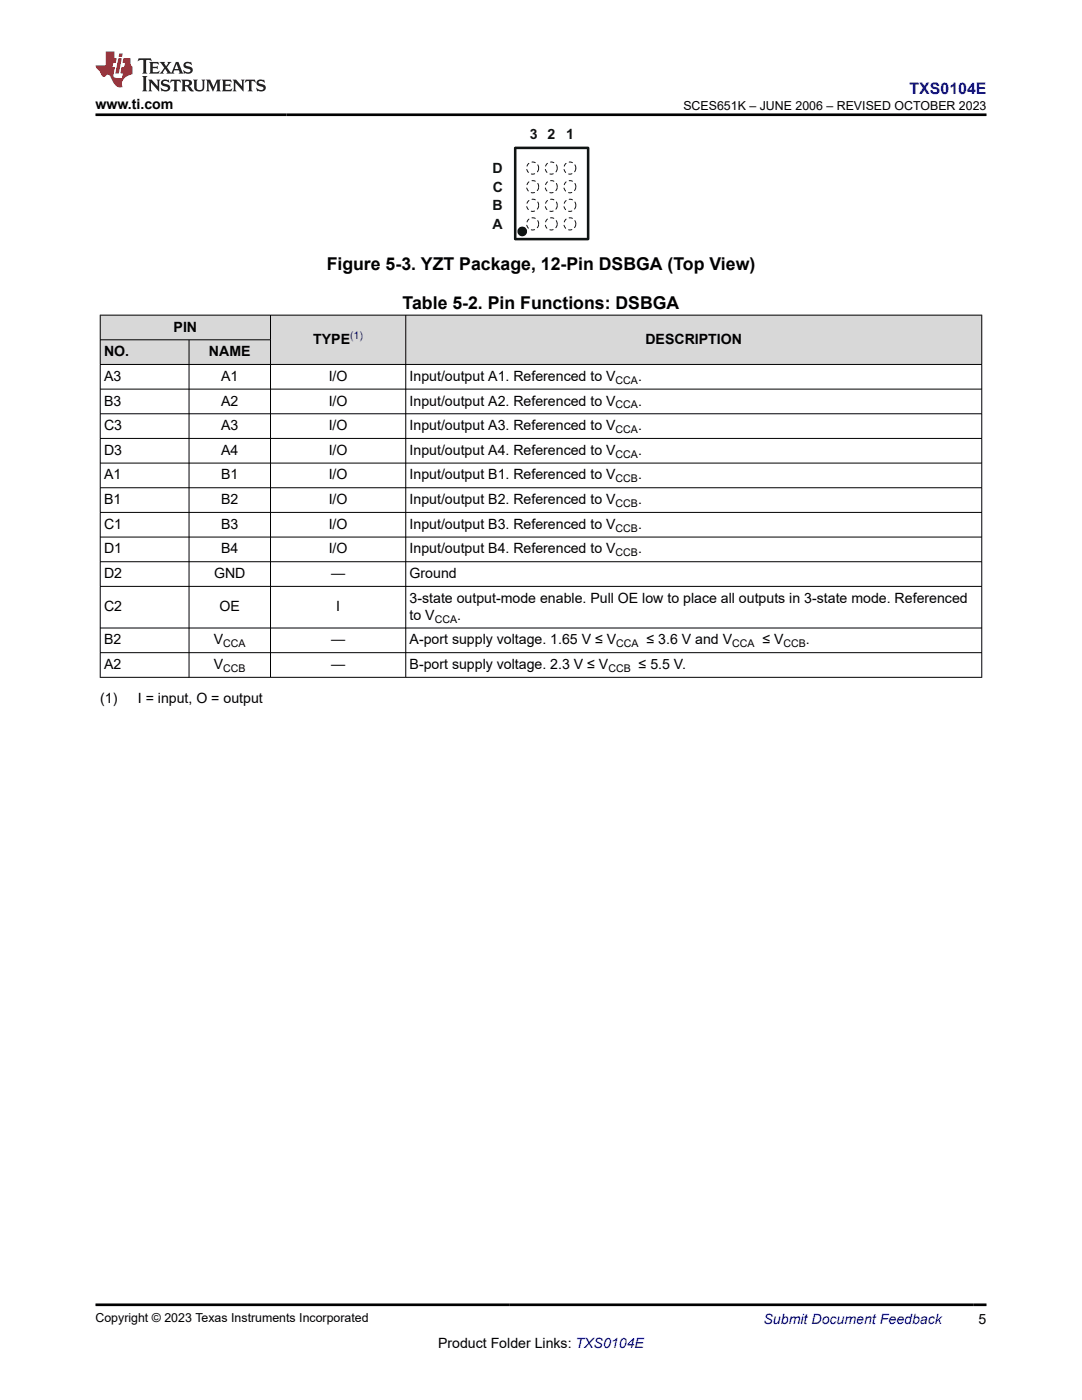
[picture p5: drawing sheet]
<svg xmlns="http://www.w3.org/2000/svg" width="216mm" height="279mm" viewBox="0 0 216 279" stroke-linecap="round" stroke-linejoin="round" font-family="sans-serif">
<circle cx="104.2" cy="46.2" r=".96" fill="#0d1413"/>
<path d="M102.8 29.5h14.6M102.8 47.7h14.6" fill="none" stroke="#0d1413" stroke-width=".45"/>
<g fill="none" stroke="#0d1413" stroke-width=".2" stroke-dasharray=".7 .7">
<circle cx="106.3" cy="37.3" r="1.21"/>
<circle cx="106.3" cy="33.5" r="1.2"/>
<circle cx="110" cy="37.3" r="1.21"/>
<circle cx="110" cy="33.5" r="1.2"/>
<circle cx="113.7" cy="37.3" r="1.21"/>
<circle cx="113.7" cy="33.5" r="1.2"/>
<circle cx="106.3" cy="44.7" r="1.22"/>
<circle cx="106.3" cy="41" r="1.21"/>
<circle cx="110" cy="44.7" r="1.22"/>
<circle cx="110" cy="41" r="1.21"/>
<circle cx="113.7" cy="44.7" r="1.22"/>
<circle cx="113.7" cy="41" r="1.21"/>
</g>
<path d="M102.8 29.5v18.2M117.4 29.5v18.2" fill="none" stroke="#0d1413" stroke-width=".46"/>
<g fill="#d8d8d8">
<path d="M20 62.9h175.9v4.9h-175.9z" fill-rule="evenodd"/>
<path d="M20.1 63h33.8v4.8h-33.8z" fill-rule="evenodd"/>
<path d="M54 63h26.9v9.7h-26.9z" fill-rule="evenodd"/>
<path d="M81 63h114.8v9.7h-114.8z" fill-rule="evenodd"/>
<path d="M20.1 67.9h17.6v4.8h-17.6z" fill-rule="evenodd"/>
<path d="M37.8 67.9h16.1v4.8h-16.1z" fill-rule="evenodd"/>
</g>
<g fill="none" stroke="#000" stroke-width=".2">
<path d="M19.9 62.9h176.1M19.9 67.8h34.1M19.9 77.7h176.1M20 62.8v72.4M37.7 67.8v67.4M54 62.8v72.4M81 62.8v72.4M195.9 62.8v72.4M196 72.7h-176.1M19.9 82.6h176.1M19.9 87.5h176.1M19.9 92.4h176.1"/>
<path d="M19.9 97.3h176.1M19.9 102.3h176.1M19.9 107.2h176.1M19.9 112.1h176.1M19.9 117h176.1M19.9 125.3h176.1M19.9 130.3h176.1M19.9 135.2h176.1"/>
</g>
<path d="M27.7 11.6l-.2 .6 .5-.2h.6v.1v2.2l-.2 .4h1l-.2-.4v-2.2v-.1h.5l.5 .2-.1-.6zM29.8 12.4l.2 .3v1.6l-.2 .4h1.9l.1-.6a1.08 1.08 0 0 1-1.3 .2v-.7h.6l.4 .2v-.7l-.4 .2h-.6v-.5l.2-.2a1 1 0 0 1 1 .3l-.1-.5zM31.8 12.4l1 1.1-1 1.2h.9l-.2-.2 .4-.8 .5 .8-.2 .2h1.6l-.2-.2 .1-.5h1l.1 .5-.1 .2h.9l-.2-.4-.8-1.9h-.5l-1 2.1-.8-1.1 .9-1h-.8l.2 .2-.5 .6-.3-.6 .1-.2zM35.2 12.8l.4 1h-.8zM36.8 12.5a.65 .65 0 0 0-.2 .7 .65 .65 0 0 0 .6 .5l.7 .1 .1 .3a.79 .79 0 0 1-.7 .4 .79 .79 0 0 1-.7-.5l.1 .7 .2-.1a.93 .93 0 0 0 1.1 0 .93 .93 0 0 0 .4-.9 1.46 1.46 0 0 0-1.2-.6l-.1-.3a1.09 1.09 0 0 1 1.2 .2l-.2-.6-.1 .1-.6-.2zM28.4 15.2l.2 .4v2.2l-.2 .4h1l-.2-.4v-2.2l.2-.4zM29.6 15.9l.2 .4v1.5l-.2 .4h.8l-.3-.4v-1.3l1.7 1.8v-2l.2-.4h-.8l.2 .2 .1 1.1-1.2-1.3zM32.3 16a.65 .65 0 0 0-.2 .8 .65 .65 0 0 0 .7 .4l.6 .2 .1 .2a.79 .79 0 0 1-.7 .4 .79 .79 0 0 1-.7-.5l.1 .7 .2-.1a.93 .93 0 0 0 1.1 .1 .93 .93 0 0 0 .4-1 1.46 1.46 0 0 0-1.2-.5l-.1-.4a1.09 1.09 0 0 1 1.2 .2l-.2-.6-.1 .1-.6-.1zM34.1 15.9l-.1 .6a.63 .63 0 0 1 .7-.3l.1 1.6-.3 .4h1l-.2-.4v-1.6a.66 .66 0 0 1 .8 .3l-.1-.6zM36.2 15.9l.2 .4v1.5l-.2 .4h.9l-.2-.2v-.7h.5l.1 .2a.79 .79 0 0 0 1.2 .6l-1-.9a.61 .61 0 0 0 .6-.6 .61 .61 0 0 0-.5-.7zM36.9 16.2h.2a.47 .47 0 0 1 .5 .1 .47 .47 0 0 1 .1 .5l-.2 .1-.6 .1zM38.5 15.9l.2 .2a2.27 2.27 0 0 0 .4 2 1.04 1.04 0 0 0 1.7-.7v-1.3l.2-.2h-.8l.2 .4v1.1a.6 .6 0 0 1-.6 .6 .6 .6 0 0 1-.6-.6v-1.1l.3-.4zM41.1 15.9l.2 .4v1.5l-.2 .4h.7l-.2-.4v-1.4l.9 1.9 .8-1.9v1.4l-.2 .4h1l-.3-.4v-1.5l.3-.4h-.8l-.7 1.5-.7-1.5zM44.3 15.9l.2 .4v1.5l-.2 .4h1.9l.1-.6a1.09 1.09 0 0 1-1.3 .2v-.7h.6l.4 .2v-.6l-.4 .2h-.6v-.6l.2-.1a1.01 1.01 0 0 1 1 .3l-.1-.6zM46.4 15.9l.3 .4v1.5l-.3 .4h.8l-.2-.4v-1.3l1.6 1.8v-2l.2-.4h-.7l.2 .2v1.1l-1.2-1.3zM49 15.9l-.1 .6a.63 .63 0 0 1 .8-.3v1.6l-.3 .4h1l-.2-.4v-1.6a.66 .66 0 0 1 .8 .3l-.1-.6zM51.4 16a.65 .65 0 0 0-.2 .8 .65 .65 0 0 0 .6 .4l.6 .2 .2 .2a.79 .79 0 0 1-.8 .4 .79 .79 0 0 1-.6-.5l.1 .7 .2-.1a.93 .93 0 0 0 1 .1 .93 .93 0 0 0 .5-1 1.46 1.46 0 0 0-1.3-.5l-.1-.4a1.09 1.09 0 0 1 1.3 .2l-.2-.6-.2 .1-.5-.1z" fill="#231f20"/>
<path d="M21.1 10.3v2.7h-2.1l.1 .4 .9 1a.95 .95 0 0 0 .9 .9 .59 .59 0 0 1 .6-.4 .59 .59 0 0 1 .5 .3l.4 .8a1.59 1.59 0 0 0 2.1 1.4 1.61 1.61 0 0 1 1-2.3l1-.3-.1-1.5a1.59 1.59 0 0 1-.4-1.7h-1.4l-.2 .9h.5l-.1 .9h-.5l-.2 .9v.3l.4 .1-.2 .9h-.6a.73 .73 0 0 1-1.1-.7l.3-1.5h-.5l.2-.9h.5l.2-.9h-.5v-1.3zM23.6 11.6l-.6 3.1h.7l.6-3.1zM23.8 10.7l-.1 .6h.7l.1-.6z" fill="#ed1c24"/>
<path d="M19 22.9h177.8M19 260.4h177.8" fill="none" stroke="#000" stroke-width=".53"/>
<g font-size="3.5">
<text x="65.2" y="54">Figure 5-3. YZT Package, 12-Pin DSBGA (Top View)</text>
<text x="80.3" y="61.7">Table 5-2. Pin Functions: DSBGA</text>
</g>
<text font-size="3.2" fill="#00f" x="181.5" y="18.7">TXS0104E</text>
<g font-size="2.8">
<text x="19.1" y="21.8">www.ti.com</text>
<text x="20.8" y="71.1">NO.</text>
<text x="34.6" y="66.2">PIN</text>
<text x="41.7" y="71.1">NAME</text>
<text x="62.5" y="68.6">TYPE</text>
<text x="128.8" y="68.6">DESCRIPTION</text>
<text x="20.8" y="76">A3</text>
<text x="44.1" y="76">A1</text>
<text x="65.6" y="76">I/O</text>
<text x="81.7" y="76">Input/output A1. Referenced to V</text>
<text x="127.3" y="76">.</text>
<text x="20.8" y="80.9">B3</text>
<text x="44.1" y="80.9">A2</text>
<text x="65.6" y="80.9">I/O</text>
<text x="81.7" y="80.9">Input/output A2. Referenced to V</text>
<text x="127.3" y="80.9">.</text>
<text x="20.8" y="85.9">C3</text>
<text x="44.1" y="85.9">A3</text>
<text x="65.6" y="85.9">I/O</text>
<text x="81.7" y="85.9">Input/output A3. Referenced to V</text>
<text x="127.3" y="85.9">.</text>
<text x="20.8" y="90.8">D3</text>
<text x="20.8" y="95.7">A1</text>
<text x="44.1" y="90.8">A4</text>
<text x="44.1" y="95.7">B1</text>
<text x="65.6" y="90.8">I/O</text>
<text x="65.6" y="95.7">I/O</text>
<text x="81.7" y="90.8">Input/output A4. Referenced to V</text>
<text x="81.7" y="95.7">Input/output B1. Referenced to V</text>
<text x="127.3" y="90.8">.</text>
<text x="127.3" y="95.7">.</text>
<text x="20.8" y="100.6">B1</text>
<text x="44.1" y="100.6">B2</text>
<text x="65.6" y="100.6">I/O</text>
<text x="81.7" y="100.6">Input/output B2. Referenced to V</text>
<text x="127.3" y="100.6">.</text>
<text x="20.8" y="105.5">C1</text>
<text x="44.1" y="105.5">B3</text>
<text x="65.6" y="105.5">I/O</text>
<text x="81.7" y="105.5">Input/output B3. Referenced to V</text>
<text x="127.3" y="105.5">.</text>
<text x="20.8" y="110.5">D1</text>
<text x="44.1" y="110.5">B4</text>
<text x="65.6" y="110.5">I/O</text>
<text x="81.7" y="110.5">Input/output B4. Referenced to V</text>
<text x="127.3" y="110.5">.</text>
<text x="20.8" y="115.4">D2</text>
<text x="42.7" y="115.4">GND</text>
<text x="66.1" y="115.4">—</text>
<text x="81.7" y="115.4">Ground</text>
<text x="20.8" y="122">C2</text>
<text x="43.8" y="122">OE</text>
<text x="67.1" y="122">I</text>
<text x="81.7" y="120.3">3-state output-mode enable. Pull OE low to place all outputs in 3-state mode. Referenced</text>
<text x="81.7" y="123.7">to V</text>
<text x="91.2" y="123.7">.</text>
<text x="20.8" y="128.6">B2</text>
<text x="42.7" y="128.6">V</text>
<text x="66.1" y="128.6">—</text>
<text x="81.7" y="128.6">A-port supply voltage. 1.65 V ≤ V</text>
<text x="129" y="128.6">≤ 3.6 V and V</text>
<text x="152.1" y="128.6">≤ V</text>
<text x="160.8" y="128.6">.</text>
<text x="20.8" y="133.5">A2</text>
<text x="42.7" y="133.5">V</text>
<text x="66.1" y="133.5">—</text>
<text x="81.7" y="133.5">B-port supply voltage. 2.3 V ≤ V</text>
<text x="127.4" y="133.5">≤ 5.5 V.</text>
<text x="20" y="140.3">(1)</text>
<text x="27.5" y="140.3">I = input, O = output</text>
<text x="87.4" y="269">Product Folder Links: TXS0104E</text>
<text x="195.3" y="264.2">5</text>
</g>
<g font-size="2.8" fill="#0d1413">
<text x="105.7" y="27.8">3 2</text>
<text x="113" y="27.8">1</text>
<text x="98.3" y="34.5">D</text>
<text x="98.3" y="42">B</text>
<text x="98.3" y="38.2">C</text>
<text x="98.3" y="45.7">A</text>
</g>
<text font-size="2.8" fill="#00f" x="152.4" y="264.2">Submit Document Feedback</text>
<g font-size="2.5">
<text x="136.4" y="21.9">SCES651K – JUNE 2006 – REVISED OCTOBER 2023</text>
<text x="19" y="263.9">Copyright © 2023 Texas Instruments Incorporated</text>
</g>
<text font-size="2.1" fill="#00f" x="69.9" y="67.7">(1)</text>
<g font-size="2.1">
<text x="122.8" y="76.6">CCA</text>
<text x="122.8" y="81.5">CCA</text>
<text x="122.8" y="86.4">CCA</text>
<text x="122.8" y="91.3">CCA</text>
<text x="122.8" y="96.3">CCB</text>
<text x="122.8" y="101.2">CCB</text>
<text x="122.8" y="106.1">CCB</text>
<text x="122.8" y="111">CCB</text>
<text x="86.8" y="124.3">CCA</text>
<text x="44.6" y="129.2">CCA</text>
<text x="123" y="129.2">CCA</text>
<text x="146.1" y="129.2">CCA</text>
<text x="156.3" y="129.2">CCB</text>
<text x="44.6" y="134.1">CCB</text>
<text x="121.4" y="134.1">CCB</text>
</g>
</svg>
